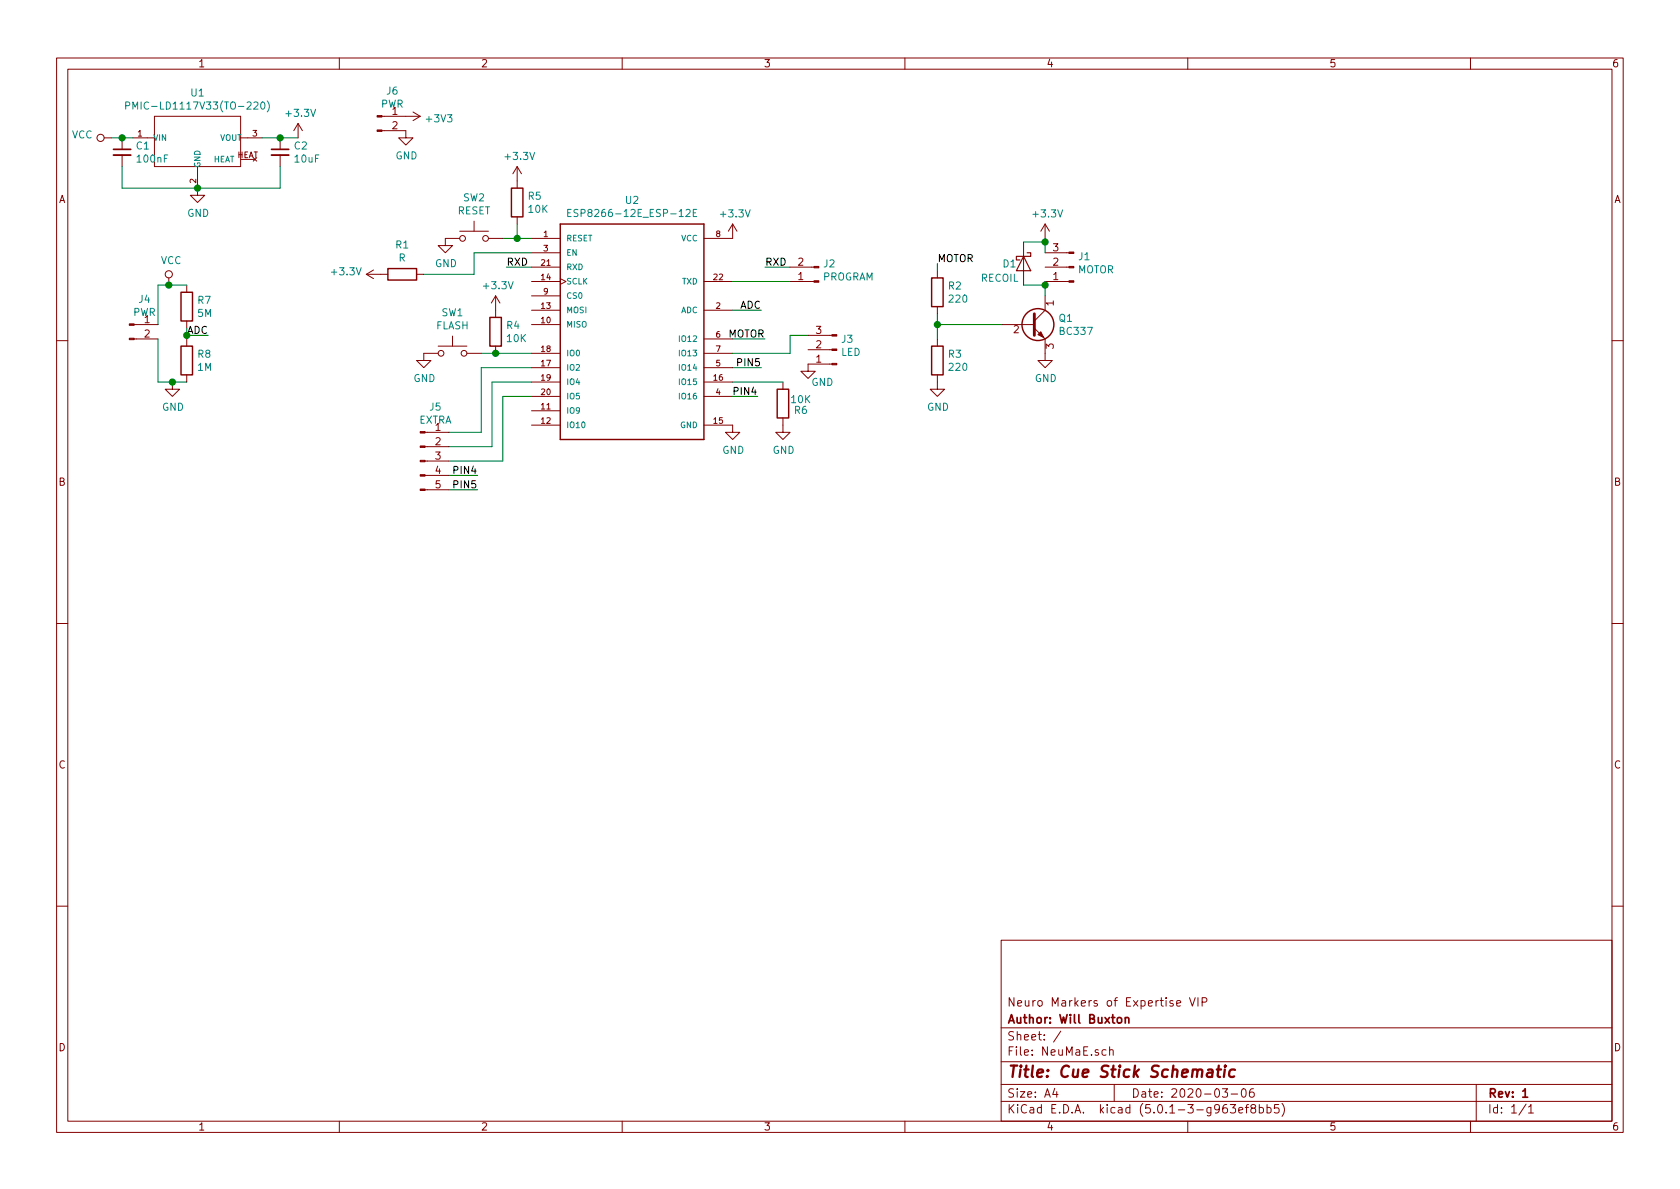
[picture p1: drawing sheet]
EESchema Schematic File Version 4
EELAYER 26 0
EELAYER END
$Descr A4 11693 8268
encoding utf-8
Sheet 1 1
Title "Cue Stick Schematic"
Date "2020-03-06"
Rev "1"
Comp "Author: Will Buxton"
Comment1 "Neuro Markers of Expertise VIP"
Comment2 ""
Comment3 ""
Comment4 ""
$EndDescr
$Comp
L ESP8266-12E_ESP-12E:ESP8266-12E_ESP-12E U2
U 1 1
P 4400 2250
F 0 "U2" H 4400 3117 50  0000 C CNN
F 1 "ESP8266-12E_ESP-12E" H 4400 3026 50  0000 C CNN
F 2 "XCVR_ESP8266-12E/ESP-12E" H 4400 2250 50  0001 L BNN
F 3 "AI-Thinker" H 4400 2250 50  0001 L BNN
	1    4400 2250
	1    0    0    -1  
$EndComp
$Comp
L PMIC-LD1117V33_TO-220_:PMIC-LD1117V33(TO-220) U1
U 1 1
P 1375 950
F 0 "U1" H 1375 1265 50  0000 C CNN
F 1 "PMIC-LD1117V33(TO-220)" H 1375 1174 50  0000 C CNN
F 2 "PMIC-LD1117V33_TO-220_:TO-220" H 1375 950 50  0001 L BNN
F 3 "LD1117V33" H 1375 950 50  0001 L BNN
F 4 "LD1117V33-TO220" H 1375 950 50  0001 L BNN "Field4"
	1    1375 950 
	1    0    0    -1  
$EndComp
$Comp
L Transistor_BJT:BC337 Q1
U 1 1
P 7175 2250
F 0 "Q1" H 7366 2296 50  0000 L CNN
F 1 "BC337" H 7366 2205 50  0000 L CNN
F 2 "Package_TO_SOT_THT:TO-92_Inline" H 7375 2175 50  0001 L CIN
F 3 "http://www.nxp.com/documents/data_sheet/BC817_BC817W_BC337.pdf" H 7175 2250 50  0001 L CNN
	1    7175 2250
	1    0    0    -1  
$EndComp
$Comp
L power:GND #PWR0101
U 1 1
P 1375 1300
F 0 "#PWR0101" H 1375 1050 50  0001 C CNN
F 1 "GND" H 1380 1127 50  0000 C CNN
F 2 "" H 1375 1300 50  0001 C CNN
F 3 "" H 1375 1300 50  0001 C CNN
	1    1375 1300
	1    0    0    -1  
$EndComp
$Comp
L power:GND #PWR0102
U 1 1
P 5100 2950
F 0 "#PWR0102" H 5100 2700 50  0001 C CNN
F 1 "GND" H 5105 2777 50  0000 C CNN
F 2 "" H 5100 2950 50  0001 C CNN
F 3 "" H 5100 2950 50  0001 C CNN
	1    5100 2950
	1    0    0    -1  
$EndComp
$Comp
L power:GND #PWR0103
U 1 1
P 7275 2450
F 0 "#PWR0103" H 7275 2200 50  0001 C CNN
F 1 "GND" H 7280 2277 50  0000 C CNN
F 2 "" H 7275 2450 50  0001 C CNN
F 3 "" H 7275 2450 50  0001 C CNN
	1    7275 2450
	1    0    0    -1  
$EndComp
$Comp
L power:+3.3V #PWR0104
U 1 1
P 2075 950
F 0 "#PWR0104" H 2075 800 50  0001 C CNN
F 1 "+3.3V" H 2090 1123 50  0000 C CNN
F 2 "" H 2075 950 50  0001 C CNN
F 3 "" H 2075 950 50  0001 C CNN
	1    2075 950 
	1    0    0    -1  
$EndComp
$Comp
L power:+3.3V #PWR0105
U 1 1
P 5100 1650
F 0 "#PWR0105" H 5100 1500 50  0001 C CNN
F 1 "+3.3V" H 5115 1823 50  0000 C CNN
F 2 "" H 5100 1650 50  0001 C CNN
F 3 "" H 5100 1650 50  0001 C CNN
	1    5100 1650
	1    0    0    -1  
$EndComp
$Comp
L power:VCC #PWR0106
U 1 1
P 775 950
F 0 "#PWR0106" H 775 800 50  0001 C CNN
F 1 "VCC" V 793 1077 50  0000 L CNN
F 2 "" H 775 950 50  0001 C CNN
F 3 "" H 775 950 50  0001 C CNN
	1    775  950 
	0    -1   -1   0   
$EndComp
$Comp
L Switch:SW_Push SW2
U 1 1
P 3300 1650
F 0 "SW2" H 3300 1935 50  0000 C CNN
F 1 "RESET" H 3300 1844 50  0000 C CNN
F 2 "Button_Switch_THT:SW_PUSH_6mm" H 3300 1850 50  0001 C CNN
F 3 "" H 3300 1850 50  0001 C CNN
	1    3300 1650
	1    0    0    -1  
$EndComp
$Comp
L Switch:SW_Push SW1
U 1 1
P 3150 2450
F 0 "SW1" H 3150 2735 50  0000 C CNN
F 1 "FLASH" H 3150 2644 50  0000 C CNN
F 2 "Button_Switch_THT:SW_PUSH_6mm" H 3150 2650 50  0001 C CNN
F 3 "" H 3150 2650 50  0001 C CNN
	1    3150 2450
	1    0    0    -1  
$EndComp
$Comp
L Device:R R5
U 1 1
P 3600 1400
F 0 "R5" H 3670 1446 50  0000 L CNN
F 1 "10K" H 3670 1355 50  0000 L CNN
F 2 "Resistor_THT:R_Axial_DIN0207_L6.3mm_D2.5mm_P10.16mm_Horizontal" V 3530 1400 50  0001 C CNN
F 3 "~" H 3600 1400 50  0001 C CNN
	1    3600 1400
	1    0    0    -1  
$EndComp
Wire Wire Line
	3500 1650 3600 1650
Wire Wire Line
	3600 1550 3600 1650
Connection ~ 3600 1650
Wire Wire Line
	3600 1650 3700 1650
$Comp
L power:+3.3V #PWR0107
U 1 1
P 3600 1250
F 0 "#PWR0107" H 3600 1100 50  0001 C CNN
F 1 "+3.3V" H 3615 1423 50  0000 C CNN
F 2 "" H 3600 1250 50  0001 C CNN
F 3 "" H 3600 1250 50  0001 C CNN
	1    3600 1250
	1    0    0    -1  
$EndComp
$Comp
L power:GND #PWR0108
U 1 1
P 3100 1650
F 0 "#PWR0108" H 3100 1400 50  0001 C CNN
F 1 "GND" H 3105 1477 50  0000 C CNN
F 2 "" H 3100 1650 50  0001 C CNN
F 3 "" H 3100 1650 50  0001 C CNN
	1    3100 1650
	1    0    0    -1  
$EndComp
Wire Wire Line
	3350 2450 3450 2450
$Comp
L Device:R R4
U 1 1
P 3450 2300
F 0 "R4" H 3520 2346 50  0000 L CNN
F 1 "10K" H 3520 2255 50  0000 L CNN
F 2 "Resistor_THT:R_Axial_DIN0207_L6.3mm_D2.5mm_P10.16mm_Horizontal" V 3380 2300 50  0001 C CNN
F 3 "~" H 3450 2300 50  0001 C CNN
	1    3450 2300
	1    0    0    -1  
$EndComp
Connection ~ 3450 2450
Wire Wire Line
	3450 2450 3700 2450
$Comp
L power:GND #PWR0109
U 1 1
P 2950 2450
F 0 "#PWR0109" H 2950 2200 50  0001 C CNN
F 1 "GND" H 2955 2277 50  0000 C CNN
F 2 "" H 2950 2450 50  0001 C CNN
F 3 "" H 2950 2450 50  0001 C CNN
	1    2950 2450
	1    0    0    -1  
$EndComp
$Comp
L Device:R R1
U 1 1
P 2800 1900
F 0 "R1" V 2593 1900 50  0000 C CNN
F 1 "R" V 2684 1900 50  0000 C CNN
F 2 "Resistor_THT:R_Axial_DIN0207_L6.3mm_D2.5mm_P10.16mm_Horizontal" V 2730 1900 50  0001 C CNN
F 3 "~" H 2800 1900 50  0001 C CNN
	1    2800 1900
	0    1    1    0   
$EndComp
Wire Wire Line
	2950 1900 3300 1900
$Comp
L power:+3.3V #PWR0110
U 1 1
P 2650 1900
F 0 "#PWR0110" H 2650 1750 50  0001 C CNN
F 1 "+3.3V" V 2665 2028 50  0000 L CNN
F 2 "" H 2650 1900 50  0001 C CNN
F 3 "" H 2650 1900 50  0001 C CNN
	1    2650 1900
	0    -1   -1   0   
$EndComp
$Comp
L power:+3.3V #PWR0111
U 1 1
P 3450 2150
F 0 "#PWR0111" H 3450 2000 50  0001 C CNN
F 1 "+3.3V" H 3465 2323 50  0000 C CNN
F 2 "" H 3450 2150 50  0001 C CNN
F 3 "" H 3450 2150 50  0001 C CNN
	1    3450 2150
	1    0    0    -1  
$EndComp
$Comp
L Device:R R6
U 1 1
P 5450 2800
F 0 "R6" H 5325 2850 50  0000 C CNN
F 1 "10K" H 5325 2775 50  0000 C CNN
F 2 "Resistor_THT:R_Axial_DIN0207_L6.3mm_D2.5mm_P10.16mm_Horizontal" V 5380 2800 50  0001 C CNN
F 3 "~" H 5450 2800 50  0001 C CNN
	1    5450 2800
	-1   0    0    1   
$EndComp
Wire Wire Line
	5100 2650 5450 2650
$Comp
L power:GND #PWR0112
U 1 1
P 5450 2950
F 0 "#PWR0112" H 5450 2700 50  0001 C CNN
F 1 "GND" H 5455 2777 50  0000 C CNN
F 2 "" H 5450 2950 50  0001 C CNN
F 3 "" H 5450 2950 50  0001 C CNN
	1    5450 2950
	1    0    0    -1  
$EndComp
$Comp
L Connector:Conn_01x02_Male J2
U 1 1
P 5700 1950
F 0 "J2" H 5673 1830 50  0000 R CNN
F 1 "PROGRAM" H 5673 1921 50  0000 R CNN
F 2 "Connector_PinHeader_2.54mm:PinHeader_1x02_P2.54mm_Vertical" H 5700 1950 50  0001 C CNN
F 3 "~" H 5700 1950 50  0001 C CNN
	1    5700 1950
	-1   0    0    1   
$EndComp
Wire Wire Line
	5100 1950 5500 1950
Wire Wire Line
	3300 1900 3300 1750
Wire Wire Line
	3300 1750 3700 1750
Text Label 5325 1850 0    50   ~ 0
RXD
Wire Wire Line
	5500 1850 5325 1850
Text Label 3525 1850 0    50   ~ 0
RXD
Wire Wire Line
	3700 1850 3525 1850
Text Label 5325 2350 2    50   ~ 0
MOTOR
Wire Wire Line
	5100 2350 5325 2350
Text Label 6525 1825 0    50   ~ 0
MOTOR
Wire Wire Line
	7275 2050 7275 1975
$Comp
L power:+3.3V #PWR0113
U 1 1
P 7275 1650
F 0 "#PWR0113" H 7275 1500 50  0001 C CNN
F 1 "+3.3V" H 7290 1823 50  0000 C CNN
F 2 "" H 7275 1650 50  0001 C CNN
F 3 "" H 7275 1650 50  0001 C CNN
	1    7275 1650
	1    0    0    -1  
$EndComp
$Comp
L Connector:Conn_01x03_Male J1
U 1 1
P 7475 1850
F 0 "J1" H 7448 1780 50  0000 R CNN
F 1 "MOTOR" H 7448 1871 50  0000 R CNN
F 2 "Connector_PinHeader_2.54mm:PinHeader_1x03_P2.54mm_Vertical" H 7475 1850 50  0001 C CNN
F 3 "~" H 7475 1850 50  0001 C CNN
	1    7475 1850
	-1   0    0    1   
$EndComp
$Comp
L Connector:Conn_01x03_Male J3
U 1 1
P 5825 2425
F 0 "J3" H 5798 2355 50  0000 R CNN
F 1 "LED" H 5798 2446 50  0000 R CNN
F 2 "Connector_PinHeader_2.54mm:PinHeader_1x03_P2.54mm_Vertical" H 5825 2425 50  0001 C CNN
F 3 "~" H 5825 2425 50  0001 C CNN
	1    5825 2425
	-1   0    0    1   
$EndComp
$Comp
L power:GND #PWR0114
U 1 1
P 5625 2525
F 0 "#PWR0114" H 5625 2275 50  0001 C CNN
F 1 "GND" H 5725 2400 50  0000 C CNN
F 2 "" H 5625 2525 50  0001 C CNN
F 3 "" H 5625 2525 50  0001 C CNN
	1    5625 2525
	1    0    0    -1  
$EndComp
Wire Wire Line
	5100 2450 5500 2450
Wire Wire Line
	5500 2450 5500 2325
Wire Wire Line
	5500 2325 5625 2325
$Comp
L Device:R R3
U 1 1
P 6525 2500
F 0 "R3" H 6595 2546 50  0000 L CNN
F 1 "220" H 6595 2455 50  0000 L CNN
F 2 "Resistor_THT:R_Axial_DIN0207_L6.3mm_D2.5mm_P10.16mm_Horizontal" V 6455 2500 50  0001 C CNN
F 3 "~" H 6525 2500 50  0001 C CNN
	1    6525 2500
	1    0    0    -1  
$EndComp
$Comp
L Device:R R2
U 1 1
P 6525 2025
F 0 "R2" H 6595 2071 50  0000 L CNN
F 1 "220" H 6595 1980 50  0000 L CNN
F 2 "Resistor_THT:R_Axial_DIN0207_L6.3mm_D2.5mm_P10.16mm_Horizontal" V 6455 2025 50  0001 C CNN
F 3 "~" H 6525 2025 50  0001 C CNN
	1    6525 2025
	1    0    0    -1  
$EndComp
Wire Wire Line
	6525 2350 6525 2250
Connection ~ 6525 2250
Wire Wire Line
	6525 2250 6525 2175
$Comp
L power:GND #PWR0115
U 1 1
P 6525 2650
F 0 "#PWR0115" H 6525 2400 50  0001 C CNN
F 1 "GND" H 6530 2477 50  0000 C CNN
F 2 "" H 6525 2650 50  0001 C CNN
F 3 "" H 6525 2650 50  0001 C CNN
	1    6525 2650
	1    0    0    -1  
$EndComp
Wire Wire Line
	6525 1825 6525 1875
$Comp
L Device:C_Small C1
U 1 1
P 850 1050
F 0 "C1" H 942 1096 50  0000 L CNN
F 1 "100nF" H 942 1005 50  0000 L CNN
F 2 "Capacitor_THT:C_Rect_L7.2mm_W2.5mm_P5.00mm_FKS2_FKP2_MKS2_MKP2" H 850 1050 50  0001 C CNN
F 3 "~" H 850 1050 50  0001 C CNN
	1    850  1050
	1    0    0    -1  
$EndComp
$Comp
L Device:C_Small C2
U 1 1
P 1950 1050
F 0 "C2" H 2042 1096 50  0000 L CNN
F 1 "10uF" H 2042 1005 50  0000 L CNN
F 2 "Capacitor_THT:CP_Radial_D4.0mm_P2.00mm" H 1950 1050 50  0001 C CNN
F 3 "~" H 1950 1050 50  0001 C CNN
	1    1950 1050
	1    0    0    -1  
$EndComp
Wire Wire Line
	775  950  850  950 
Wire Wire Line
	1825 950  1950 950 
Connection ~ 1950 950 
Wire Wire Line
	1950 950  2075 950 
Connection ~ 850  950 
Wire Wire Line
	850  950  925  950 
Wire Wire Line
	1375 1300 1950 1300
Wire Wire Line
	1950 1300 1950 1150
Wire Wire Line
	1375 1300 850  1300
Wire Wire Line
	850  1300 850  1150
Connection ~ 1375 1300
$Comp
L Connector:Conn_01x02_Male J4
U 1 1
P 900 2250
F 0 "J4" H 1006 2428 50  0000 C CNN
F 1 "PWR" H 1006 2337 50  0000 C CNN
F 2 "Connector_PinHeader_2.54mm:PinHeader_1x02_P2.54mm_Vertical" H 900 2250 50  0001 C CNN
F 3 "~" H 900 2250 50  0001 C CNN
	1    900  2250
	1    0    0    -1  
$EndComp
$Comp
L power:GND #PWR0116
U 1 1
P 1200 2650
F 0 "#PWR0116" H 1200 2400 50  0001 C CNN
F 1 "GND" H 1205 2477 50  0000 C CNN
F 2 "" H 1200 2650 50  0001 C CNN
F 3 "" H 1200 2650 50  0001 C CNN
	1    1200 2650
	1    0    0    -1  
$EndComp
$Comp
L power:VCC #PWR0117
U 1 1
P 1175 1975
F 0 "#PWR0117" H 1175 1825 50  0001 C CNN
F 1 "VCC" H 1192 2148 50  0000 C CNN
F 2 "" H 1175 1975 50  0001 C CNN
F 3 "" H 1175 1975 50  0001 C CNN
	1    1175 1975
	1    0    0    -1  
$EndComp
$Comp
L Device:R R7
U 1 1
P 1300 2125
F 0 "R7" H 1370 2171 50  0000 L CNN
F 1 "5M" H 1370 2080 50  0000 L CNN
F 2 "Resistor_THT:R_Axial_DIN0207_L6.3mm_D2.5mm_P10.16mm_Horizontal" V 1230 2125 50  0001 C CNN
F 3 "~" H 1300 2125 50  0001 C CNN
	1    1300 2125
	1    0    0    -1  
$EndComp
$Comp
L Device:R R8
U 1 1
P 1300 2500
F 0 "R8" H 1370 2546 50  0000 L CNN
F 1 "1M" H 1370 2455 50  0000 L CNN
F 2 "Resistor_THT:R_Axial_DIN0207_L6.3mm_D2.5mm_P10.16mm_Horizontal" V 1230 2500 50  0001 C CNN
F 3 "~" H 1300 2500 50  0001 C CNN
	1    1300 2500
	1    0    0    -1  
$EndComp
Wire Wire Line
	1300 2350 1300 2325
Wire Wire Line
	1100 2250 1100 1975
Wire Wire Line
	1100 1975 1175 1975
Connection ~ 1175 1975
Wire Wire Line
	1175 1975 1300 1975
Wire Wire Line
	1100 2350 1100 2650
Wire Wire Line
	1100 2650 1200 2650
Connection ~ 1200 2650
Wire Wire Line
	1200 2650 1300 2650
Text Label 1450 2325 2    50   ~ 0
ADC
Wire Wire Line
	1450 2325 1300 2325
Connection ~ 1300 2325
Wire Wire Line
	1300 2325 1300 2275
Text Label 5300 2150 2    50   ~ 0
ADC
Wire Wire Line
	5300 2150 5100 2150
$Comp
L Connector:Conn_01x05_Male J5
U 1 1
P 2925 3200
F 0 "J5" H 3031 3578 50  0000 C CNN
F 1 "EXTRA" H 3031 3487 50  0000 C CNN
F 2 "Connector_PinHeader_2.54mm:PinHeader_1x05_P2.54mm_Vertical" H 2925 3200 50  0001 C CNN
F 3 "~" H 2925 3200 50  0001 C CNN
	1    2925 3200
	1    0    0    -1  
$EndComp
Text Label 5275 2750 2    50   ~ 0
PIN4
Wire Wire Line
	5275 2750 5100 2750
Text Label 5300 2550 2    50   ~ 0
PIN5
Wire Wire Line
	5300 2550 5100 2550
Wire Wire Line
	3700 2550 3350 2550
Wire Wire Line
	3350 2550 3350 3000
Wire Wire Line
	3350 3000 3125 3000
Wire Wire Line
	3125 3100 3425 3100
Wire Wire Line
	3425 3100 3425 2650
Wire Wire Line
	3425 2650 3700 2650
Wire Wire Line
	3700 2750 3500 2750
Wire Wire Line
	3500 2750 3500 3200
Wire Wire Line
	3500 3200 3125 3200
Text Label 3325 3300 2    50   ~ 0
PIN4
Text Label 3325 3400 2    50   ~ 0
PIN5
Wire Wire Line
	3125 3300 3325 3300
Wire Wire Line
	3325 3400 3125 3400
$Comp
L Connector:Conn_01x02_Male J6
U 1 1
P 2625 800
F 0 "J6" H 2731 978 50  0000 C CNN
F 1 "PWR" H 2731 887 50  0000 C CNN
F 2 "Connector_PinHeader_2.54mm:PinHeader_1x02_P2.54mm_Vertical" H 2625 800 50  0001 C CNN
F 3 "~" H 2625 800 50  0001 C CNN
	1    2625 800 
	1    0    0    -1  
$EndComp
$Comp
L power:+3V3 #PWR0118
U 1 1
P 2825 800
F 0 "#PWR0118" H 2825 650 50  0001 C CNN
F 1 "+3V3" V 2840 928 50  0000 L CNN
F 2 "" H 2825 800 50  0001 C CNN
F 3 "" H 2825 800 50  0001 C CNN
	1    2825 800 
	0    1    1    0   
$EndComp
$Comp
L power:GND #PWR0119
U 1 1
P 2825 900
F 0 "#PWR0119" H 2825 650 50  0001 C CNN
F 1 "GND" H 2830 727 50  0000 C CNN
F 2 "" H 2825 900 50  0001 C CNN
F 3 "" H 2825 900 50  0001 C CNN
	1    2825 900 
	1    0    0    -1  
$EndComp
$Comp
L Device:D_Schottky D1
U 1 1
P 7125 1825
F 0 "D1" V 7125 1675 50  0000 L CNN
F 1 "RECOIL" V 7225 1525 50  0000 L CNN
F 2 "Diode_THT:D_DO-35_SOD27_P2.54mm_Vertical_AnodeUp" H 7125 1825 50  0001 C CNN
F 3 "~" H 7125 1825 50  0001 C CNN
	1    7125 1825
	0    1    1    0   
$EndComp
Wire Wire Line
	7125 1675 7275 1675
Wire Wire Line
	7275 1675 7275 1750
Wire Wire Line
	7275 1675 7275 1650
Connection ~ 7275 1675
Wire Wire Line
	7125 1975 7275 1975
Connection ~ 7275 1975
Wire Wire Line
	7275 1975 7275 1950
Wire Wire Line
	6525 2250 6975 2250
$EndSCHEMATC
